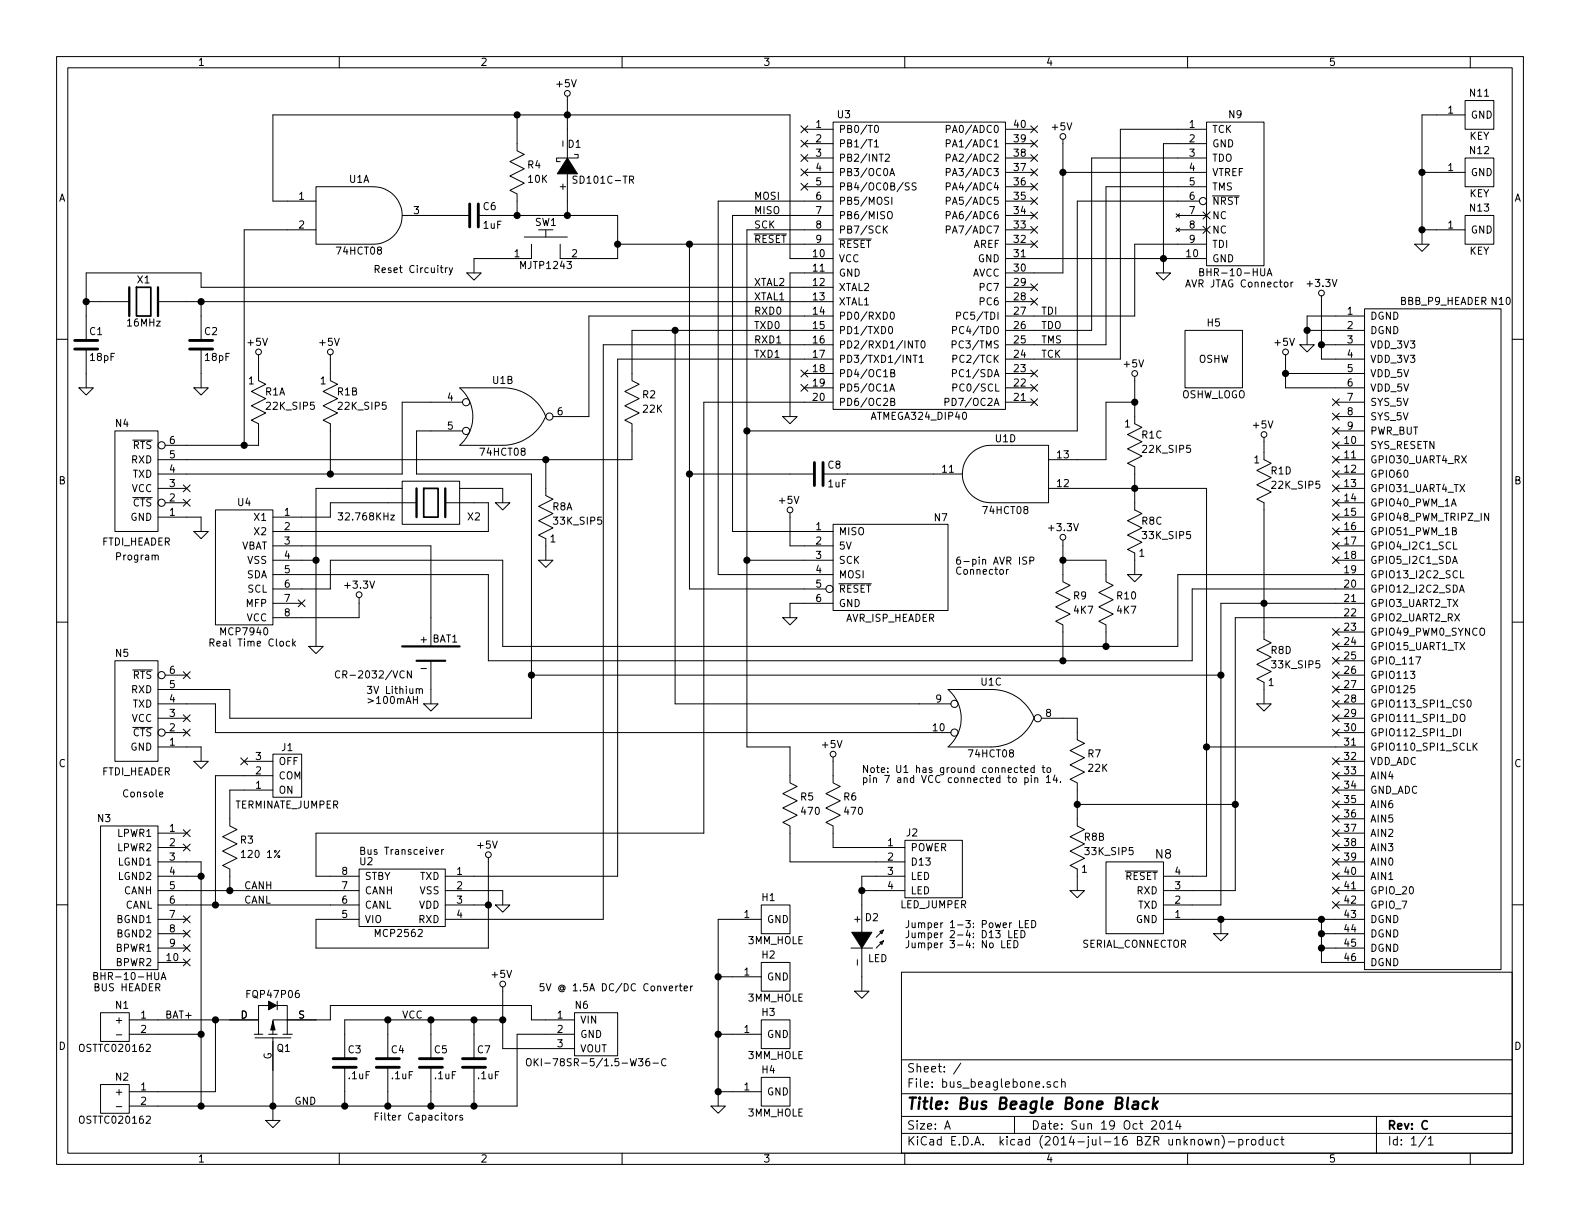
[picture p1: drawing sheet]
EESchema Schematic File Version 2
LIBS:bus_beaglebone
LIBS:power
LIBS:device
LIBS:transistors
LIBS:conn
LIBS:linear
LIBS:regul
LIBS:74xx
LIBS:cmos4000
LIBS:adc-dac
LIBS:memory
LIBS:xilinx
LIBS:special
LIBS:microcontrollers
LIBS:dsp
LIBS:microchip
LIBS:analog_switches
LIBS:motorola
LIBS:texas
LIBS:intel
LIBS:audio
LIBS:interface
LIBS:digital-audio
LIBS:philips
LIBS:display
LIBS:cypress
LIBS:siliconi
LIBS:opto
LIBS:atmel
LIBS:contrib
LIBS:valves
LIBS:bus_beaglebone-cache
EELAYER 25 0
EELAYER END
$Descr A 11000 8500
encoding utf-8
Sheet 1 1
Title "Bus Beagle Bone Black"
Date "Sun 19 Oct 2014"
Rev "C"
Comp ""
Comment1 ""
Comment2 ""
Comment3 ""
Comment4 ""
$EndDescr
$Comp
L ATMEGA324_DIP40 U3
U 1 1
P 6400 1850
F 0 "U3" H 5875 2900 50  0000 C CNN
F 1 "ATMEGA324_DIP40" H 6400 800 50  0000 C CNN
F 2 "bus_beaglebone:DIP-40__600" H 6400 1850 60  0001 C CNN
F 3 "" H 6400 1850 60  0000 C CNN
	1    6400 1850
	1    0    0    -1  
$EndComp
$Comp
L AVR_JTAG_CONNECTOR N9
U 1 1
P 8600 1350
F 0 "N9" H 8600 1900 50  0000 C CNN
F 1 "BHR-10-HUA" H 8600 800 50  0000 C CNN
F 2 "bus_beaglebone:Pin_Header_Straight_2x05_Shrouded" H 8600 1350 50  0001 C CNN
F 3 "" H 8600 1350 50  0000 C CNN
	1    8600 1350
	1    0    0    -1  
$EndComp
$Comp
L OSHW_LOGO H5
U 1 1
P 8450 2500
F 0 "H5" H 8450 2750 50  0000 C CNN
F 1 "OSHW_LOGO" H 8450 2250 50  0000 C CNN
F 2 "bus_beaglebone:OSHW_LOGO_250mil" H 8450 2500 50  0001 C CNN
F 3 "" H 8450 2500 50  0000 C CNN
	1    8450 2500
	1    0    0    -1  
$EndComp
$Comp
L 3MM_HOLE H1
U 1 1
P 5400 6400
F 0 "H1" H 5350 6550 50  0000 C CNN
F 1 "3MM_HOLE" H 5400 6250 50  0000 C CNN
F 2 "bus_beaglebone:MountingHole_3mm" H 5400 6400 60  0001 C CNN
F 3 "" H 5400 6400 60  0000 C CNN
	1    5400 6400
	1    0    0    -1  
$EndComp
$Comp
L 3MM_HOLE H2
U 1 1
P 5400 6800
F 0 "H2" H 5350 6950 50  0000 C CNN
F 1 "3MM_HOLE" H 5400 6650 50  0000 C CNN
F 2 "bus_beaglebone:MountingHole_3mm" H 5400 6800 60  0001 C CNN
F 3 "" H 5400 6800 60  0000 C CNN
	1    5400 6800
	1    0    0    -1  
$EndComp
$Comp
L 3MM_HOLE H3
U 1 1
P 5400 7200
F 0 "H3" H 5350 7350 50  0000 C CNN
F 1 "3MM_HOLE" H 5400 7050 50  0000 C CNN
F 2 "bus_beaglebone:MountingHole_3mm" H 5400 7200 60  0001 C CNN
F 3 "" H 5400 7200 60  0000 C CNN
	1    5400 7200
	1    0    0    -1  
$EndComp
$Comp
L 3MM_HOLE H4
U 1 1
P 5400 7600
F 0 "H4" H 5350 7750 50  0000 C CNN
F 1 "3MM_HOLE" H 5400 7450 50  0000 C CNN
F 2 "bus_beaglebone:MountingHole_3mm" H 5400 7600 60  0001 C CNN
F 3 "" H 5400 7600 60  0000 C CNN
	1    5400 7600
	1    0    0    -1  
$EndComp
$Comp
L GND #PWR01
U 1 1
P 5000 7700
F 0 "#PWR01" H 5000 7700 30  0001 C CNN
F 1 "GND" H 5000 7630 30  0001 C CNN
F 2 "" H 5000 7700 60  0000 C CNN
F 3 "" H 5000 7700 60  0000 C CNN
	1    5000 7700
	1    0    0    -1  
$EndComp
$Comp
L GND #PWR02
U 1 1
P 8100 1900
F 0 "#PWR02" H 8100 1900 30  0001 C CNN
F 1 "GND" H 8100 1830 30  0001 C CNN
F 2 "" H 8100 1900 60  0000 C CNN
F 3 "" H 8100 1900 60  0000 C CNN
	1    8100 1900
	1    0    0    -1  
$EndComp
NoConn ~ 7200 2000
NoConn ~ 7200 2100
NoConn ~ 7200 2800
$Comp
L CRYSTAL X1
U 1 1
P 1000 2100
F 0 "X1" H 1000 2250 50  0000 C CNN
F 1 "16MHz" H 1000 1950 50  0000 C CNN
F 2 "bus_beaglebone:Crystal_HC49-U_Vertical" H 1000 2100 60  0001 C CNN
F 3 "" H 1000 2100 60  0000 C CNN
	1    1000 2100
	1    0    0    -1  
$EndComp
$Comp
L C_VERT C1
U 1 1
P 600 2400
F 0 "C1" H 620 2490 50  0000 L CNN
F 1 "18pF" H 620 2310 50  0000 L CNN
F 2 "bus_beaglebone:Capacitor3MMDiscRM2.5" H 638 2250 30  0001 C CNN
F 3 "" H 600 2400 60  0000 C CNN
	1    600  2400
	1    0    0    -1  
$EndComp
$Comp
L C_VERT C2
U 1 1
P 1400 2400
F 0 "C2" H 1420 2490 50  0000 L CNN
F 1 "18pF" H 1420 2310 50  0000 L CNN
F 2 "bus_beaglebone:Capacitor3MMDiscRM2.5" H 1438 2250 30  0001 C CNN
F 3 "" H 1400 2400 60  0000 C CNN
	1    1400 2400
	1    0    0    -1  
$EndComp
$Comp
L GND #PWR03
U 1 1
P 600 2700
F 0 "#PWR03" H 600 2700 30  0001 C CNN
F 1 "GND" H 600 2630 30  0001 C CNN
F 2 "" H 600 2700 60  0000 C CNN
F 3 "" H 600 2700 60  0000 C CNN
	1    600  2700
	1    0    0    -1  
$EndComp
$Comp
L GND #PWR04
U 1 1
P 1400 2700
F 0 "#PWR04" H 1400 2700 30  0001 C CNN
F 1 "GND" H 1400 2630 30  0001 C CNN
F 2 "" H 1400 2700 60  0000 C CNN
F 3 "" H 1400 2700 60  0000 C CNN
	1    1400 2700
	1    0    0    -1  
$EndComp
$Comp
L POWER_TERMINAL N2
U 1 1
P 800 7650
F 0 "N2" H 750 7800 50  0000 C CNN
F 1 "OSTTC020162" H 800 7500 50  0000 C CNN
F 2 "bus_beaglebone:5MM_TERMINAL_BLOCK_2_POS" H 800 7650 60  0001 C CNN
F 3 "" H 800 7650 60  0000 C CNN
	1    800  7650
	-1   0    0    -1  
$EndComp
$Comp
L GND #PWR05
U 1 1
P 1900 7800
F 0 "#PWR05" H 1900 7800 30  0001 C CNN
F 1 "GND" H 1900 7730 30  0001 C CNN
F 2 "" H 1900 7800 60  0000 C CNN
F 3 "" H 1900 7800 60  0000 C CNN
	1    1900 7800
	1    0    0    -1  
$EndComp
$Comp
L C_HORIZ C6
U 1 1
P 3300 1500
F 0 "C6" H 3360 1560 50  0000 L CNN
F 1 "1uF" H 3360 1430 50  0000 L CNN
F 2 "bus_beaglebone:Capacitor3MMDiscRM2.5" H 3338 1350 30  0001 C CNN
F 3 "" H 3300 1500 60  0000 C CNN
	1    3300 1500
	1    0    0    -1  
$EndComp
$Comp
L R_VERT R4
U 1 1
P 3600 1200
F 0 "R4" H 3670 1250 50  0000 L CNN
F 1 "10K" H 3670 1150 50  0000 L CNN
F 2 "bus_beaglebone:Resistor_Horizontal__400" H 3600 1250 60  0001 C CNN
F 3 "" H 3600 1250 60  0000 C CNN
	1    3600 1200
	1    0    0    -1  
$EndComp
$Comp
L SCHOTTKY_DIODE_VERT D1
U 1 1
P 3950 1150
F 0 "D1" H 3900 1000 50  0000 C CNN
F 1 "SD101C-TR" H 3700 1250 50  0000 C CNN
F 2 "bus_beaglebone:Diode_DO-41_SOD81_Horizontal_RM10" H 3950 1150 60  0001 C CNN
F 3 "" H 3950 1150 60  0000 C CNN
	1    3950 1150
	-1   0    0    1   
$EndComp
$Comp
L 2_LEAD_PUSH_BUTTON SW1
U 1 1
P 3800 1800
F 0 "SW1" H 3800 2050 50  0000 C CNN
F 1 "MJTP1243" H 3800 1750 50  0000 C CNN
F 2 "bus_beaglebone:Button_6.5MM" H 3800 1800 60  0001 C CNN
F 3 "" H 3800 1800 60  0000 C CNN
	1    3800 1800
	1    0    0    -1  
$EndComp
$Comp
L MCP2562 U2
U 1 1
P 2800 6300
F 0 "U2" H 2550 6600 50  0000 C CNN
F 1 "MCP2562" H 2775 6100 50  0000 C CNN
F 2 "bus_beaglebone:DIP-8__300" H 2850 6300 60  0001 C CNN
F 3 "" H 2850 6300 60  0000 C CNN
	1    2800 6300
	1    0    0    -1  
$EndComp
$Comp
L BUS_SLAVE_HEADER N3
U 1 1
P 900 6250
F 0 "N3" H 725 6800 50  0000 C CNN
F 1 "BHR-10-HUA" H 900 5700 50  0000 C CNN
F 2 "bus_beaglebone:Pin_Header_Straight_2x05_Shrouded" H 900 6250 60  0001 C CNN
F 3 "" H 900 6250 60  0000 C CNN
	1    900  6250
	1    0    0    -1  
$EndComp
$Comp
L TERMINATE_JUMPER J1
U 1 1
P 2000 5400
F 0 "J1" H 2000 5200 50  0000 C CNN
F 1 "TERMINATE_JUMPER" H 2000 5600 50  0000 C CNN
F 2 "bus_beaglebone:Pin_Header_Straight_1x03" H 2000 5400 60  0001 C CNN
F 3 "" H 2000 5400 60  0000 C CNN
	1    2000 5400
	-1   0    0    1   
$EndComp
$Comp
L R_VERT R3
U 1 1
P 1600 5900
F 0 "R3" H 1670 5950 50  0000 L CNN
F 1 "120 1%" H 1670 5850 50  0000 L CNN
F 2 "bus_beaglebone:Resistor_Horizontal__400" H 1600 5950 60  0001 C CNN
F 3 "" H 1600 5950 60  0000 C CNN
	1    1600 5900
	1    0    0    -1  
$EndComp
$Comp
L GND #PWR06
U 1 1
P 3500 6300
F 0 "#PWR06" H 3500 6300 30  0001 C CNN
F 1 "GND" H 3500 6230 30  0001 C CNN
F 2 "" H 3500 6300 60  0000 C CNN
F 3 "" H 3500 6300 60  0000 C CNN
	1    3500 6300
	1    0    0    -1  
$EndComp
NoConn ~ 1700 5300
NoConn ~ 1300 5800
NoConn ~ 1300 5900
NoConn ~ 1300 6400
NoConn ~ 1300 6500
NoConn ~ 1300 6600
NoConn ~ 1300 6700
$Comp
L FTDI_HEADER N5
U 1 1
P 950 5150
F 0 "N5" H 850 5750 50  0000 C CNN
F 1 "FTDI_HEADER" H 950 4925 50  0000 C CNN
F 2 "bus_beaglebone:Pin_Header_Straight_1x06" H 950 5150 60  0001 C CNN
F 3 "" H 950 5150 60  0000 C CNN
	1    950  5150
	1    0    0    -1  
$EndComp
$Comp
L GND #PWR07
U 1 1
P 1400 5300
F 0 "#PWR07" H 1400 5300 30  0001 C CNN
F 1 "GND" H 1400 5230 30  0001 C CNN
F 2 "" H 1400 5300 60  0000 C CNN
F 3 "" H 1400 5300 60  0000 C CNN
	1    1400 5300
	1    0    0    -1  
$EndComp
NoConn ~ 1300 5100
NoConn ~ 1300 5000
$Comp
L FTDI_HEADER N4
U 1 1
P 950 3550
F 0 "N4" H 850 4150 50  0000 C CNN
F 1 "FTDI_HEADER" H 950 3325 50  0000 C CNN
F 2 "bus_beaglebone:Pin_Header_Straight_1x06" H 950 3550 60  0001 C CNN
F 3 "" H 950 3550 60  0000 C CNN
	1    950  3550
	1    0    0    -1  
$EndComp
$Comp
L GND #PWR08
U 1 1
P 1400 3700
F 0 "#PWR08" H 1400 3700 30  0001 C CNN
F 1 "GND" H 1400 3630 30  0001 C CNN
F 2 "" H 1400 3700 60  0000 C CNN
F 3 "" H 1400 3700 60  0000 C CNN
	1    1400 3700
	1    0    0    -1  
$EndComp
Text Notes 850  5550 0    50   ~ 0
Console
Text Notes 800  3900 0    50   ~ 0
Program
$Comp
L P_CHANNEL_MOSET_HORIZ Q1
U 1 1
P 1900 7100
F 0 "Q1" H 1975 6900 50  0000 C CNN
F 1 "FQP47P06" H 1900 7275 50  0000 C CNN
F 2 "bus_beaglebone:TO-220_FET-GDS_Horizontal_LargePads" H 1900 7100 60  0001 C CNN
F 3 "" H 1900 7100 60  0000 C CNN
	1    1900 7100
	1    0    0    -1  
$EndComp
$Comp
L 74X08 U1
U 2 2
P 3500 2900
F 0 "U1" H 3500 3150 50  0000 C CNN
F 1 "74HCT08" H 3500 2650 50  0000 C CNN
F 2 "bus_beaglebone:DIP-14__300" H 3500 2900 60  0001 C CNN
F 3 "" H 3500 2900 60  0000 C CNN
	2    3500 2900
	1    0    0    -1  
$EndComp
$Comp
L 74X08 U1
U 3 2
P 6900 5000
F 0 "U1" H 6900 5250 50  0000 C CNN
F 1 "74HCT08" H 6900 4750 50  0000 C CNN
F 2 "bus_beaglebone:DIP-14__300" H 6900 5000 60  0001 C CNN
F 3 "" H 6900 5000 60  0000 C CNN
	3    6900 5000
	1    0    0    -1  
$EndComp
$Comp
L GND #PWR09
U 1 1
P 8500 6500
F 0 "#PWR09" H 8500 6500 30  0001 C CNN
F 1 "GND" H 8500 6430 30  0001 C CNN
F 2 "" H 8500 6500 60  0000 C CNN
F 3 "" H 8500 6500 60  0000 C CNN
	1    8500 6500
	1    0    0    -1  
$EndComp
$Comp
L GND #PWR010
U 1 1
P 7500 6200
F 0 "#PWR010" H 7500 6200 30  0001 C CNN
F 1 "GND" H 7500 6130 30  0001 C CNN
F 2 "" H 7500 6200 60  0000 C CNN
F 3 "" H 7500 6200 60  0000 C CNN
	1    7500 6200
	1    0    0    -1  
$EndComp
$Comp
L REGULATOR_CONNECTOR N6
U 1 1
P 4150 7200
F 0 "N6" H 4050 7400 50  0000 C CNN
F 1 "OKI-78SR-5/1.5-W36-C" H 4150 7000 50  0000 C CNN
F 2 "bus_beaglebone:OKI_DC_TO_DC_CONNECTOR" H 4150 7200 60  0001 C CNN
F 3 "" H 4150 7200 60  0000 C CNN
	1    4150 7200
	1    0    0    -1  
$EndComp
NoConn ~ -2850 4150
$Comp
L GND #PWR011
U 1 1
P 3300 1900
F 0 "#PWR011" H 3300 1900 30  0001 C CNN
F 1 "GND" H 3300 1830 30  0001 C CNN
F 2 "" H 3300 1900 60  0000 C CNN
F 3 "" H 3300 1900 60  0000 C CNN
	1    3300 1900
	1    0    0    -1  
$EndComp
$Comp
L GND #PWR012
U 1 1
P 5500 2900
F 0 "#PWR012" H 5500 2900 30  0001 C CNN
F 1 "GND" H 5500 2830 30  0001 C CNN
F 2 "" H 5500 2900 60  0000 C CNN
F 3 "" H 5500 2900 60  0000 C CNN
	1    5500 2900
	1    0    0    -1  
$EndComp
$Comp
L ARD_SPI_HEADER N7
U 1 1
P 6200 3950
F 0 "N7" H 6550 3600 50  0000 C CNN
F 1 "AVR_ISP_HEADER" H 6200 4300 50  0000 C CNN
F 2 "bus_beaglebone:Pin_Header_Straight_2x03" H 6200 3950 60  0001 C CNN
F 3 "" H 6200 3950 60  0000 C CNN
	1    6200 3950
	1    0    0    1   
$EndComp
$Comp
L GND #PWR013
U 1 1
P 5500 4300
F 0 "#PWR013" H 5500 4300 30  0001 C CNN
F 1 "GND" H 5500 4230 30  0001 C CNN
F 2 "" H 5500 4300 60  0000 C CNN
F 3 "" H 5500 4300 60  0000 C CNN
	1    5500 4300
	1    0    0    -1  
$EndComp
NoConn ~ 7200 1600
NoConn ~ 7200 1500
NoConn ~ 7200 1400
NoConn ~ 7200 1300
NoConn ~ 7200 1200
NoConn ~ 7200 1000
NoConn ~ 7200 900 
NoConn ~ 7200 1100
NoConn ~ 5600 900 
NoConn ~ 5600 1000
NoConn ~ 5600 1100
NoConn ~ 5600 1200
NoConn ~ 5600 1300
NoConn ~ 5600 2700
NoConn ~ 5600 2600
NoConn ~ 7200 2600
NoConn ~ 7200 2700
NoConn ~ 1300 3400
NoConn ~ 1300 3500
NoConn ~ 1300 4700
NoConn ~ 7200 1700
$Comp
L POWER_TERMINAL_MASTER N1
U 1 1
P 800 7150
F 0 "N1" H 750 7300 50  0000 C CNN
F 1 "OSTTC020162" H 800 7000 50  0000 C CNN
F 2 "bus_beaglebone:5MM_TERMINAL_BLOCK_2_POS" H 800 7150 60  0001 C CNN
F 3 "" H 800 7150 60  0000 C CNN
	1    800  7150
	-1   0    0    -1  
$EndComp
$Comp
L +5V #PWR014
U 1 1
P 3500 6900
F 0 "#PWR014" H 3500 6990 20  0001 C CNN
F 1 "+5V" H 3490 7015 50  0000 C CNN
F 2 "" H 3500 6900 60  0000 C CNN
F 3 "" H 3500 6900 60  0000 C CNN
	1    3500 6900
	1    0    0    -1  
$EndComp
$Comp
L +5V #PWR015
U 1 1
P 3400 6000
F 0 "#PWR015" H 3400 6090 20  0001 C CNN
F 1 "+5V" H 3390 6115 50  0000 C CNN
F 2 "" H 3400 6000 60  0000 C CNN
F 3 "" H 3400 6000 60  0000 C CNN
	1    3400 6000
	1    0    0    -1  
$EndComp
$Comp
L +5V #PWR016
U 1 1
P 8950 2500
F 0 "#PWR016" H 8950 2590 20  0001 C CNN
F 1 "+5V" H 8940 2615 50  0000 C CNN
F 2 "" H 8950 2500 60  0000 C CNN
F 3 "" H 8950 2500 60  0000 C CNN
	1    8950 2500
	1    0    0    -1  
$EndComp
$Comp
L +5V #PWR017
U 1 1
P 7400 1000
F 0 "#PWR017" H 7400 1090 20  0001 C CNN
F 1 "+5V" H 7390 1115 50  0000 C CNN
F 2 "" H 7400 1000 60  0000 C CNN
F 3 "" H 7400 1000 60  0000 C CNN
	1    7400 1000
	1    0    0    -1  
$EndComp
$Comp
L +5V #PWR018
U 1 1
P 3950 700
F 0 "#PWR018" H 3950 790 20  0001 C CNN
F 1 "+5V" H 3940 815 50  0000 C CNN
F 2 "" H 3950 700 60  0000 C CNN
F 3 "" H 3950 700 60  0000 C CNN
	1    3950 700 
	1    0    0    -1  
$EndComp
$Comp
L +5V #PWR019
U 1 1
P 5500 3600
F 0 "#PWR019" H 5500 3690 20  0001 C CNN
F 1 "+5V" H 5490 3715 50  0000 C CNN
F 2 "" H 5500 3600 60  0000 C CNN
F 3 "" H 5500 3600 60  0000 C CNN
	1    5500 3600
	1    0    0    -1  
$EndComp
Text Label 2800 7100 0    50   ~ 0
VCC
Text Notes 6000 5450 0    50   ~ 0
Note: U1 has ground connected to\npin 7 and VCC connected to pin 14.
Text Label 5250 1400 0    50   ~ 0
MOSI
Text Label 5250 1500 0    50   ~ 0
MISO
Text Label 5250 1600 0    50   ~ 0
SCK
Text Label 5250 1700 0    50   ~ 0
~RESET
Text Label 7250 2200 0    50   ~ 0
TDI
Text Label 7250 2300 0    50   ~ 0
TDO
Text Label 7250 2400 0    50   ~ 0
TMS
Text Label 7250 2500 0    50   ~ 0
TCK
Text Label 5250 2200 0    50   ~ 0
RXD0
Text Label 5250 2300 0    50   ~ 0
TXD0
Text Label 5250 2400 0    50   ~ 0
RXD1
Text Label 5250 2500 0    50   ~ 0
TXD1
Text Label 5250 2000 0    50   ~ 0
XTAL2
Text Label 5250 2100 0    50   ~ 0
XTAL1
$Comp
L +5V #PWR020
U 1 1
P 2300 2500
F 0 "#PWR020" H 2300 2590 20  0001 C CNN
F 1 "+5V" H 2290 2615 50  0000 C CNN
F 2 "" H 2300 2500 60  0000 C CNN
F 3 "" H 2300 2500 60  0000 C CNN
	1    2300 2500
	1    0    0    -1  
$EndComp
$Comp
L +5V #PWR021
U 1 1
P 1800 2500
F 0 "#PWR021" H 1800 2590 20  0001 C CNN
F 1 "+5V" H 1790 2615 50  0000 C CNN
F 2 "" H 1800 2500 60  0000 C CNN
F 3 "" H 1800 2500 60  0000 C CNN
	1    1800 2500
	1    0    0    -1  
$EndComp
Text Notes 650  6900 0    50   ~ 0
BUS HEADER
$Comp
L GND #PWR022
U 1 1
P 3800 3900
F 0 "#PWR022" H 3800 3900 30  0001 C CNN
F 1 "GND" H 3800 3830 30  0001 C CNN
F 2 "" H 3800 3900 60  0000 C CNN
F 3 "" H 3800 3900 60  0000 C CNN
	1    3800 3900
	1    0    0    -1  
$EndComp
$Comp
L LED D2
U 1 1
P 6000 6550
F 0 "D2" H 6070 6710 50  0000 C CNN
F 1 "LED" H 6110 6425 50  0000 C CNN
F 2 "bus_beaglebone:T1_LED" H 6000 6550 60  0001 C CNN
F 3 "" H 6000 6550 60  0000 C CNN
	1    6000 6550
	1    0    0    -1  
$EndComp
$Comp
L LED_JUMPER J2
U 1 1
P 6500 6050
F 0 "J2" H 6350 6300 50  0000 C CNN
F 1 "LED_JUMPER" H 6500 5800 50  0000 C CNN
F 2 "bus_beaglebone:Pin_Header_Straight_2x02" H 6500 6050 50  0001 C CNN
F 3 "" H 6500 6050 50  0000 C CNN
	1    6500 6050
	1    0    0    -1  
$EndComp
$Comp
L R_VERT R6
U 1 1
P 5800 5600
F 0 "R6" H 5870 5650 50  0000 L CNN
F 1 "470" H 5870 5550 50  0000 L CNN
F 2 "bus_beaglebone:Resistor_Horizontal__400" H 5800 5650 60  0001 C CNN
F 3 "" H 5800 5650 60  0000 C CNN
	1    5800 5600
	1    0    0    -1  
$EndComp
$Comp
L +5V #PWR023
U 1 1
P 5800 5300
F 0 "#PWR023" H 5800 5390 20  0001 C CNN
F 1 "+5V" H 5790 5415 50  0000 C CNN
F 2 "" H 5800 5300 60  0000 C CNN
F 3 "" H 5800 5300 60  0000 C CNN
	1    5800 5300
	1    0    0    -1  
$EndComp
$Comp
L GND #PWR024
U 1 1
P 6000 6900
F 0 "#PWR024" H 6000 6900 30  0001 C CNN
F 1 "GND" H 6000 6830 30  0001 C CNN
F 2 "" H 6000 6900 60  0000 C CNN
F 3 "" H 6000 6900 60  0000 C CNN
	1    6000 6900
	1    0    0    -1  
$EndComp
$Comp
L R_VERT R5
U 1 1
P 5500 5600
F 0 "R5" H 5570 5650 50  0000 L CNN
F 1 "470" H 5570 5550 50  0000 L CNN
F 2 "bus_beaglebone:Resistor_Horizontal__400" H 5500 5650 60  0001 C CNN
F 3 "" H 5500 5650 60  0000 C CNN
	1    5500 5600
	1    0    0    -1  
$EndComp
Text Notes 6650 4000 0    50   ~ 0
6-pin AVR ISP\nConnector
Text Notes 6300 6600 0    50   ~ 0
Jumper 1-3: Power LED\nJumper 2-4: D13 LED\nJumper 3-4: No LED
Text Notes 3750 6900 0    50   ~ 0
5V @ 1.5A DC/DC Converter
$Comp
L C_VERT C4
U 1 1
P 2700 7400
F 0 "C4" H 2720 7490 50  0000 L CNN
F 1 ".1uF" H 2720 7310 50  0000 L CNN
F 2 "bus_beaglebone:Capacitor3MMDiscRM2.5" H 2738 7250 30  0001 C CNN
F 3 "" H 2700 7400 60  0000 C CNN
	1    2700 7400
	1    0    0    -1  
$EndComp
$Comp
L C_VERT C3
U 1 1
P 2400 7400
F 0 "C3" H 2420 7490 50  0000 L CNN
F 1 ".1uF" H 2420 7310 50  0000 L CNN
F 2 "bus_beaglebone:Capacitor3MMDiscRM2.5" H 2438 7250 30  0001 C CNN
F 3 "" H 2400 7400 60  0000 C CNN
	1    2400 7400
	1    0    0    -1  
$EndComp
Text Notes 2600 7800 0    50   ~ 0
Filter Capacitors
Text Notes 2500 5950 0    50   ~ 0
Bus Transceiver
Text Notes 2600 1900 0    50   ~ 0
Reset Circuitry
Text Notes 8250 2000 0    50   ~ 0
AVR JTAG Connector
$Comp
L 74X08 U1
U 1 1
P 2500 1500
F 0 "U1" H 2500 1750 50  0000 C CNN
F 1 "74HCT08" H 2500 1250 50  0000 C CNN
F 2 "bus_beaglebone:DIP-14__300" H 2500 1500 60  0001 C CNN
F 3 "" H 2500 1500 60  0000 C CNN
	1    2500 1500
	1    0    0    -1  
$EndComp
$Comp
L 74X08 U1
U 4 1
P 7000 3300
F 0 "U1" H 7000 3050 50  0000 C CNN
F 1 "74HCT08" H 7000 3550 50  0000 C CNN
F 2 "bus_beaglebone:DIP-14__300" H 7000 3300 60  0001 C CNN
F 3 "" H 7000 3300 60  0000 C CNN
	4    7000 3300
	-1   0    0    1   
$EndComp
$Comp
L +5V #PWR025
U 1 1
P 7900 2650
F 0 "#PWR025" H 7900 2740 20  0001 C CNN
F 1 "+5V" H 7890 2765 50  0000 C CNN
F 2 "" H 7900 2650 60  0000 C CNN
F 3 "" H 7900 2650 60  0000 C CNN
	1    7900 2650
	1    0    0    -1  
$EndComp
$Comp
L C_HORIZ C8
U 1 1
P 5700 3300
F 0 "C8" H 5760 3360 50  0000 L CNN
F 1 "1uF" H 5760 3230 50  0000 L CNN
F 2 "bus_beaglebone:Capacitor3MMDiscRM2.5" H 5738 3150 30  0001 C CNN
F 3 "" H 5700 3300 60  0000 C CNN
	1    5700 3300
	1    0    0    -1  
$EndComp
$Comp
L C_VERT C5
U 1 1
P 3000 7400
F 0 "C5" H 3020 7490 50  0000 L CNN
F 1 ".1uF" H 3020 7310 50  0000 L CNN
F 2 "bus_beaglebone:Capacitor3MMDiscRM2.5" H 3038 7250 30  0001 C CNN
F 3 "" H 3000 7400 60  0000 C CNN
	1    3000 7400
	1    0    0    -1  
$EndComp
$Comp
L SERIAL_CONNECTOR N8
U 1 1
P 7900 6250
F 0 "N8" H 7700 6550 60  0000 C CNN
F 1 "SERIAL_CONNECTOR" H 7900 5925 50  0000 C CNN
F 2 "bus_beaglebone:Pin_Header_Straight_1x04" H 7900 6250 60  0001 C CNN
F 3 "" H 7900 6250 60  0000 C CNN
	1    7900 6250
	-1   0    0    -1  
$EndComp
Wire Wire Line
	5100 6400 5000 6400
Wire Wire Line
	5000 6400 5000 7700
Wire Wire Line
	5100 7600 5000 7600
Connection ~ 5000 7600
Wire Wire Line
	5100 7200 5000 7200
Connection ~ 5000 7200
Wire Wire Line
	5100 6800 5000 6800
Connection ~ 5000 6800
Wire Wire Line
	8200 1000 8100 1000
Wire Wire Line
	8100 1000 8100 1900
Wire Wire Line
	7200 1800 8200 1800
Connection ~ 8100 1800
Wire Wire Line
	7200 2500 7800 2500
Wire Wire Line
	7800 2500 7800 900 
Wire Wire Line
	7800 900  8200 900 
Wire Wire Line
	7400 1000 7400 1900
Wire Wire Line
	7400 1900 7200 1900
Wire Wire Line
	8200 1100 7600 1100
Wire Wire Line
	7600 1100 7600 2300
Wire Wire Line
	7600 2300 7200 2300
Wire Wire Line
	7200 2200 7900 2200
Wire Wire Line
	7900 2200 7900 1700
Wire Wire Line
	7900 1700 8200 1700
Wire Wire Line
	1300 2100 5600 2100
Wire Wire Line
	600  1900 1400 1900
Wire Wire Line
	1400 1900 1400 2000
Wire Wire Line
	1400 2000 5600 2000
Wire Wire Line
	600  2100 700  2100
Connection ~ 600  2100
Wire Wire Line
	600  2700 600  2600
Wire Wire Line
	1400 2700 1400 2600
Wire Wire Line
	1400 2200 1400 2100
Connection ~ 1400 2100
Wire Wire Line
	1400 7200 1100 7200
Wire Wire Line
	1100 7600 1500 7600
Wire Wire Line
	1500 7600 1500 7100
Wire Wire Line
	1100 7100 1600 7100
Connection ~ 1400 7700
Connection ~ 1500 7100
Wire Wire Line
	3950 700  3950 900 
Wire Wire Line
	3600 1000 3600 800 
Wire Wire Line
	3950 1500 3950 1400
Wire Wire Line
	3600 1400 3600 1500
Connection ~ 3600 1500
Connection ~ 3950 1500
Wire Wire Line
	1300 6100 1400 6100
Connection ~ 1400 7200
Wire Wire Line
	1300 6000 1400 6000
Connection ~ 1400 6100
Wire Wire Line
	1300 6300 2300 6300
Wire Wire Line
	1700 5400 1500 5400
Wire Wire Line
	1500 5400 1500 6300
Connection ~ 1500 6300
Wire Wire Line
	3300 6200 3500 6200
Wire Wire Line
	3500 6200 3500 6300
Wire Wire Line
	2200 6100 2300 6100
Wire Wire Line
	4200 6400 3300 6400
Wire Wire Line
	4300 6100 3300 6100
Wire Wire Line
	1300 5200 1400 5200
Wire Wire Line
	1400 5200 1400 5300
Wire Wire Line
	1300 3600 1400 3600
Wire Wire Line
	1400 3600 1400 3700
Wire Wire Line
	4400 2300 5600 2300
Wire Wire Line
	1900 7450 1900 7800
Wire Wire Line
	4100 2200 5600 2200
Wire Wire Line
	1300 3300 2800 3300
Wire Wire Line
	2800 2800 3000 2800
Wire Wire Line
	1300 3100 1800 3100
Wire Wire Line
	8600 4300 9300 4300
Wire Wire Line
	7500 5500 7500 5700
Wire Wire Line
	7400 5000 7500 5000
Wire Wire Line
	7500 6100 7500 6200
Wire Wire Line
	1300 4900 1500 4900
Wire Wire Line
	2900 3000 3000 3000
Wire Wire Line
	1100 7700 3600 7700
Wire Wire Line
	3600 7700 3600 7200
Connection ~ 1900 7700
Wire Wire Line
	3600 7200 3800 7200
Wire Wire Line
	3500 7300 3800 7300
Wire Wire Line
	3500 6900 3500 7300
Wire Wire Line
	8950 2700 9300 2700
Wire Wire Line
	8950 2500 8950 2700
Wire Wire Line
	2300 6400 2200 6400
Wire Wire Line
	2200 6400 2200 6600
Wire Wire Line
	2200 6600 3400 6600
Wire Wire Line
	3400 6600 3400 6000
Wire Wire Line
	3300 6300 3400 6300
Connection ~ 3400 6300
Wire Wire Line
	1400 6000 1400 7700
Wire Wire Line
	1300 6200 2300 6200
Wire Wire Line
	1600 6100 1600 6200
Connection ~ 1600 6200
Wire Wire Line
	1700 5500 1600 5500
Wire Wire Line
	1600 5500 1600 5700
Wire Wire Line
	8500 4200 9300 4200
Wire Wire Line
	3500 1500 4300 1500
Wire Wire Line
	8600 4300 8600 6200
Wire Wire Line
	8600 5600 7500 5600
Connection ~ 7500 5600
Wire Wire Line
	2800 3300 2800 2800
Wire Wire Line
	1700 3100 1700 1600
Wire Wire Line
	600  1900 600  2200
Wire Wire Line
	4300 1800 4100 1800
Wire Wire Line
	3500 1800 3300 1800
Wire Wire Line
	3300 1800 3300 1900
Wire Wire Line
	4300 1700 5600 1700
Connection ~ 3950 800 
Wire Wire Line
	5600 1800 5500 1800
Wire Wire Line
	5600 1900 5500 1900
Wire Wire Line
	5500 1900 5500 2900
Connection ~ 4300 1700
Wire Wire Line
	4300 1500 4300 1800
Wire Wire Line
	5100 3700 5100 1500
Wire Wire Line
	5100 1500 5600 1500
Wire Wire Line
	5000 1400 5600 1400
Wire Wire Line
	4800 1700 4800 4100
Connection ~ 4800 1700
Wire Wire Line
	5200 1600 5600 1600
Wire Wire Line
	9300 5200 8400 5200
Wire Wire Line
	8400 3400 8400 6100
Wire Wire Line
	7500 1400 8200 1400
Wire Wire Line
	3000 1500 3100 1500
Wire Wire Line
	5200 3000 7500 3000
Wire Wire Line
	7500 3400 8400 3400
Wire Wire Line
	5200 1600 5200 5200
Wire Wire Line
	5000 4000 5000 1400
Connection ~ 7900 3400
Wire Wire Line
	7500 3000 7500 1400
Wire Wire Line
	5600 3800 5500 3800
Wire Wire Line
	5500 3800 5500 3600
Wire Wire Line
	5600 4200 5500 4200
Wire Wire Line
	5500 4200 5500 4300
Wire Wire Line
	5900 3300 6500 3300
Wire Wire Line
	5600 3900 5200 3900
Wire Wire Line
	5600 4000 5000 4000
Wire Wire Line
	5600 3700 5100 3700
Wire Wire Line
	3700 3300 3700 5000
Wire Wire Line
	7500 5000 7500 5100
Wire Wire Line
	6400 5100 1500 5100
Wire Wire Line
	1500 5100 1500 4900
Wire Wire Line
	5600 2500 4300 2500
Wire Wire Line
	4300 2500 4300 6100
Wire Wire Line
	5600 2400 4200 2400
Wire Wire Line
	4200 2400 4200 6400
Connection ~ 2300 3300
Wire Wire Line
	2300 2600 2300 2500
Wire Wire Line
	4100 2200 4100 2900
Wire Wire Line
	4100 2900 4000 2900
Wire Wire Line
	1800 2600 1800 2500
Connection ~ 1700 3100
Wire Wire Line
	4400 2600 4400 2300
Wire Wire Line
	3800 3900 3800 3800
Wire Wire Line
	6100 5900 5800 5900
Wire Wire Line
	5800 5900 5800 5800
Wire Wire Line
	5800 5400 5800 5300
Wire Wire Line
	6100 6200 6000 6200
Wire Wire Line
	6000 6100 6000 6300
Wire Wire Line
	6100 6100 6000 6100
Connection ~ 6000 6200
Wire Wire Line
	6000 6900 6000 6800
Wire Wire Line
	6100 6000 5500 6000
Wire Wire Line
	5500 6000 5500 5800
Wire Wire Line
	5200 5200 5500 5200
Wire Wire Line
	5500 5200 5500 5400
Connection ~ 5200 3900
Wire Wire Line
	8200 1200 7400 1200
Connection ~ 7400 1200
Wire Wire Line
	8200 1300 7700 1300
Wire Wire Line
	7700 1300 7700 2400
Wire Wire Line
	7700 2400 7200 2400
Wire Wire Line
	8800 4900 8800 4800
Wire Wire Line
	3700 4700 8500 4700
Wire Wire Line
	8500 4200 8500 6300
Connection ~ 8800 4200
Wire Wire Line
	4800 4100 5600 4100
Connection ~ 4800 3300
Wire Wire Line
	2200 7100 2300 7100
Wire Wire Line
	2300 7100 2300 7000
Wire Wire Line
	2300 7000 3700 7000
Wire Wire Line
	3700 7000 3700 7100
Wire Wire Line
	3700 7100 3800 7100
Wire Wire Line
	2400 7100 3500 7100
Connection ~ 3500 7100
Wire Wire Line
	3000 7200 3000 7100
Connection ~ 3000 7100
Wire Wire Line
	2700 7200 2700 7100
Connection ~ 2700 7100
Wire Wire Line
	2400 7200 2400 7100
Wire Wire Line
	2400 7600 2400 7700
Connection ~ 2400 7700
Wire Wire Line
	2700 7600 2700 7700
Connection ~ 2700 7700
Wire Wire Line
	3000 7600 3000 7700
Connection ~ 3000 7700
Wire Wire Line
	5500 1800 5500 800 
Wire Wire Line
	5500 800  1900 800 
Wire Wire Line
	1700 1600 2000 1600
Wire Wire Line
	2000 1400 1900 1400
Wire Wire Line
	1900 1400 1900 800 
Connection ~ 3600 800 
Wire Wire Line
	7500 3200 7700 3200
Wire Wire Line
	7700 3200 7700 2800
Wire Wire Line
	7900 2650 7900 2900
Wire Wire Line
	7700 2800 7900 2800
Connection ~ 7900 2800
Wire Wire Line
	5500 3300 4800 3300
Wire Wire Line
	8400 6100 8300 6100
Connection ~ 8400 5200
Wire Wire Line
	8500 6300 8300 6300
Wire Wire Line
	8600 6200 8300 6200
Connection ~ 8600 5600
Text Label 1150 7100 0    50   ~ 0
BAT+
Text Label 1700 6200 0    50   ~ 0
CANH
Text Label 1700 6300 0    50   ~ 0
CANL
$Comp
L C_VERT C7
U 1 1
P 3300 7400
F 0 "C7" H 3320 7490 50  0000 L CNN
F 1 ".1uF" H 3320 7310 50  0000 L CNN
F 2 "bus_beaglebone:Capacitor3MMDiscRM2.5" H 3338 7250 30  0001 C CNN
F 3 "" H 3300 7400 60  0000 C CNN
	1    3300 7400
	1    0    0    -1  
$EndComp
Wire Wire Line
	3300 7200 3300 7100
Connection ~ 3300 7100
Wire Wire Line
	3300 7600 3300 7700
Connection ~ 3300 7700
$Comp
L BBB_P9_HEADER N10
U 1 1
P 10000 4350
F 0 "N10" H 10450 6600 50  0000 C CNN
F 1 "BBB_P9_HEADER" H 10050 6600 50  0000 C CNN
F 2 "bus_beaglebone:Pin_Header_Straight_2x23" H 10000 5250 60  0001 C CNN
F 3 "" H 10000 5250 60  0000 C CNN
	1    10000 4350
	1    0    0    -1  
$EndComp
Wire Wire Line
	9300 2600 8950 2600
Connection ~ 8950 2600
Wire Wire Line
	9300 2200 9100 2200
Wire Wire Line
	9100 2200 9100 2400
Wire Wire Line
	9100 2300 9300 2300
$Comp
L GND #PWR026
U 1 1
P 9100 2400
F 0 "#PWR026" H 9100 2400 30  0001 C CNN
F 1 "GND" H 9100 2330 30  0001 C CNN
F 2 "" H 9100 2400 60  0000 C CNN
F 3 "" H 9100 2400 60  0000 C CNN
	1    9100 2400
	1    0    0    -1  
$EndComp
Connection ~ 9100 2300
$Comp
L GND #PWR027
U 1 1
P 8800 4900
F 0 "#PWR027" H 8800 4900 30  0001 C CNN
F 1 "GND" H 8800 4830 30  0001 C CNN
F 2 "" H 8800 4900 60  0000 C CNN
F 3 "" H 8800 4900 60  0000 C CNN
	1    8800 4900
	1    0    0    -1  
$EndComp
$Comp
L +5V #PWR028
U 1 1
P 8800 3075
F 0 "#PWR028" H 8800 3165 20  0001 C CNN
F 1 "+5V" H 8790 3190 50  0000 C CNN
F 2 "" H 8800 3075 60  0000 C CNN
F 3 "" H 8800 3075 60  0000 C CNN
	1    8800 3075
	1    0    0    -1  
$EndComp
Wire Wire Line
	8800 3150 8800 3075
NoConn ~ 9300 2800
NoConn ~ 9300 2900
NoConn ~ 9300 3000
NoConn ~ 9300 3100
NoConn ~ 9300 3200
NoConn ~ 9300 3300
NoConn ~ 9300 3400
NoConn ~ 9300 3500
NoConn ~ 9300 3600
NoConn ~ 9300 3700
NoConn ~ 9300 3800
NoConn ~ 9300 3900
NoConn ~ 9300 4400
NoConn ~ 9300 4500
NoConn ~ 9300 5300
NoConn ~ 9300 5100
NoConn ~ 9300 5000
NoConn ~ 9300 4900
NoConn ~ 9300 4800
NoConn ~ 9300 4700
NoConn ~ 9300 4600
Wire Wire Line
	8500 6500 8500 6400
Wire Wire Line
	8300 6400 9300 6400
Connection ~ 5200 3000
Wire Wire Line
	8800 3550 8800 4400
Connection ~ 8500 4700
NoConn ~ 9300 5400
NoConn ~ 9300 5500
NoConn ~ 9300 5600
NoConn ~ 9300 5700
NoConn ~ 9300 5800
NoConn ~ 9300 5900
NoConn ~ 9300 6000
NoConn ~ 9300 6100
NoConn ~ 9300 6200
NoConn ~ 9300 6300
Wire Wire Line
	9200 6700 9300 6700
Wire Wire Line
	9200 6400 9200 6700
Wire Wire Line
	9300 6600 9200 6600
Connection ~ 9200 6600
Wire Wire Line
	9300 6500 9200 6500
Connection ~ 9200 6500
Connection ~ 9200 6400
Connection ~ 8500 6400
Wire Wire Line
	4700 2300 4700 4900
Connection ~ 4700 2300
Wire Wire Line
	4700 4900 6400 4900
Wire Wire Line
	1300 3200 4400 3200
Wire Wire Line
	2300 3300 2300 3000
Wire Wire Line
	1800 3100 1800 3000
Wire Wire Line
	7900 3300 7900 3500
$Comp
L R_VERT R2
U 1 1
P 4400 2800
F 0 "R2" H 4470 2850 50  0000 L CNN
F 1 "22K" H 4470 2750 50  0000 L CNN
F 2 "bus_beaglebone:Resistor_Horizontal__400" H 4400 2850 60  0001 C CNN
F 3 "" H 4400 2850 60  0000 C CNN
	1    4400 2800
	1    0    0    -1  
$EndComp
$Comp
L R_VERT R7
U 1 1
P 7500 5300
F 0 "R7" H 7570 5350 50  0000 L CNN
F 1 "22K" H 7570 5250 50  0000 L CNN
F 2 "bus_beaglebone:Resistor_Horizontal__400" H 7500 5350 60  0001 C CNN
F 3 "" H 7500 5350 60  0000 C CNN
	1    7500 5300
	1    0    0    -1  
$EndComp
$Comp
L GND #PWR029
U 1 1
P 7900 4000
F 0 "#PWR029" H 7900 4000 30  0001 C CNN
F 1 "GND" H 7900 3930 30  0001 C CNN
F 2 "" H 7900 4000 60  0000 C CNN
F 3 "" H 7900 4000 60  0000 C CNN
	1    7900 4000
	1    0    0    -1  
$EndComp
Wire Wire Line
	7900 4000 7900 3900
$Comp
L R_VERT_SIP5 R1
U 1 1
P 1800 2800
F 0 "R1" H 1845 2870 50  0000 L CNN
F 1 "22K_SIP5" H 1845 2770 50  0000 L CNN
F 2 "bus_beaglebone:Pin_Header_Straight_1x05" H 1800 2800 50  0001 C CNN
F 3 "" H 1800 2800 50  0000 C CNN
	1    1800 2800
	1    0    0    -1  
$EndComp
$Comp
L R_VERT_SIP5 R1
U 2 1
P 2300 2800
F 0 "R1" H 2345 2870 50  0000 L CNN
F 1 "22K_SIP5" H 2345 2770 50  0000 L CNN
F 2 "bus_beaglebone:Pin_Header_Straight_1x05" H 2300 2800 50  0001 C CNN
F 3 "" H 2300 2800 50  0000 C CNN
	2    2300 2800
	1    0    0    -1  
$EndComp
$Comp
L R_VERT_SIP5 R1
U 3 1
P 7900 3100
F 0 "R1" H 7945 3170 50  0000 L CNN
F 1 "22K_SIP5" H 7945 3070 50  0000 L CNN
F 2 "bus_beaglebone:Pin_Header_Straight_1x05" H 7900 3100 50  0001 C CNN
F 3 "" H 7900 3100 50  0000 C CNN
	3    7900 3100
	1    0    0    -1  
$EndComp
$Comp
L R_VERT_SIP5 R1
U 4 1
P 8800 3350
F 0 "R1" H 8845 3420 50  0000 L CNN
F 1 "22K_SIP5" H 8845 3320 50  0000 L CNN
F 2 "bus_beaglebone:Pin_Header_Straight_1x05" H 8800 3350 50  0001 C CNN
F 3 "" H 8800 3350 50  0000 C CNN
	4    8800 3350
	1    0    0    -1  
$EndComp
$Comp
L R_VERT_SIP5_ALT R8
U 1 1
P 3800 3600
F 0 "R8" H 3845 3670 50  0000 L CNN
F 1 "33K_SIP5" H 3845 3570 50  0000 L CNN
F 2 "bus_beaglebone:Pin_Header_Straight_1x05" H 3800 3600 50  0001 C CNN
F 3 "" H 3800 3600 50  0000 C CNN
	1    3800 3600
	1    0    0    -1  
$EndComp
$Comp
L R_VERT_SIP5_ALT R8
U 2 1
P 7500 5900
F 0 "R8" H 7545 5970 50  0000 L CNN
F 1 "33K_SIP5" H 7545 5870 50  0000 L CNN
F 2 "bus_beaglebone:Pin_Header_Straight_1x05" H 7500 5900 50  0001 C CNN
F 3 "" H 7500 5900 50  0000 C CNN
	2    7500 5900
	1    0    0    -1  
$EndComp
$Comp
L R_VERT_SIP5_ALT R8
U 3 1
P 7900 3700
F 0 "R8" H 7945 3770 50  0000 L CNN
F 1 "33K_SIP5" H 7945 3670 50  0000 L CNN
F 2 "bus_beaglebone:Pin_Header_Straight_1x05" H 7900 3700 50  0001 C CNN
F 3 "" H 7900 3700 50  0000 C CNN
	3    7900 3700
	1    0    0    -1  
$EndComp
$Comp
L R_VERT_SIP5_ALT R8
U 4 1
P 8800 4600
F 0 "R8" H 8845 4670 50  0000 L CNN
F 1 "33K_SIP5" H 8845 4570 50  0000 L CNN
F 2 "bus_beaglebone:Pin_Header_Straight_1x05" H 8800 4600 50  0001 C CNN
F 3 "" H 8800 4600 50  0000 C CNN
	4    8800 4600
	1    0    0    -1  
$EndComp
Wire Wire Line
	5600 2800 4900 2800
Wire Wire Line
	4900 2800 4900 5800
Wire Wire Line
	4900 5800 2200 5800
Wire Wire Line
	2200 5800 2200 6100
Wire Wire Line
	3800 3400 3800 3200
Connection ~ 3800 3200
Wire Wire Line
	4400 3200 4400 3000
$Comp
L MCP7940 U4
U 1 1
P 1700 3950
F 0 "U4" H 1700 4400 50  0000 C CNN
F 1 "MCP7940" H 1700 3500 50  0000 C CNN
F 2 "bus_beaglebone:DIP-8__300" H 1700 3950 60  0001 C CNN
F 3 "" H 1700 3950 60  0000 C CNN
	1    1700 3950
	-1   0    0    -1  
$EndComp
Wire Wire Line
	2300 3600 2100 3600
$Comp
L BATTERY BAT1
U 1 1
P 3000 4550
F 0 "BAT1" H 3100 4650 50  0000 C CNN
F 1 "CR-2032/VCN" H 2600 4400 50  0000 C CNN
F 2 "bus_beaglebone:10MM_BATTERY" H 3000 4550 60  0001 C CNN
F 3 "" H 3000 4550 60  0000 C CNN
	1    3000 4550
	1    0    0    -1  
$EndComp
Wire Wire Line
	3700 3300 2900 3300
Wire Wire Line
	2900 3300 2900 3000
Connection ~ 3700 4700
Wire Wire Line
	2700 3500 2300 3500
Wire Wire Line
	2300 3500 2300 3600
Wire Wire Line
	2100 3700 3400 3700
Wire Wire Line
	3400 3700 3400 3500
Wire Wire Line
	3400 3500 3300 3500
Wire Wire Line
	2100 3800 3000 3800
Wire Wire Line
	3000 3800 3000 4300
$Comp
L GND #PWR030
U 1 1
P 3000 4900
F 0 "#PWR030" H 3000 4900 30  0001 C CNN
F 1 "GND" H 3000 4830 30  0001 C CNN
F 2 "" H 3000 4900 60  0000 C CNN
F 3 "" H 3000 4900 60  0000 C CNN
	1    3000 4900
	1    0    0    -1  
$EndComp
Wire Wire Line
	3000 4800 3000 4900
$Comp
L GND #PWR031
U 1 1
P 2200 4500
F 0 "#PWR031" H 2200 4500 30  0001 C CNN
F 1 "GND" H 2200 4430 30  0001 C CNN
F 2 "" H 2200 4500 60  0000 C CNN
F 3 "" H 2200 4500 60  0000 C CNN
	1    2200 4500
	1    0    0    -1  
$EndComp
Wire Wire Line
	2100 3900 2200 3900
Wire Wire Line
	2200 3400 2200 4500
NoConn ~ 2100 4200
Wire Wire Line
	2100 4300 2500 4300
Wire Wire Line
	2500 4300 2500 4200
Wire Wire Line
	9300 4100 8300 4100
Wire Wire Line
	8300 4100 8300 4600
Wire Wire Line
	8300 4600 3400 4600
Wire Wire Line
	3400 4600 3400 4000
Wire Wire Line
	3400 4000 2100 4000
Wire Wire Line
	2100 4100 2300 4100
Wire Wire Line
	2300 4100 2300 3900
Wire Wire Line
	2300 3900 3500 3900
Wire Wire Line
	3500 3900 3500 4500
Wire Wire Line
	3500 4500 8200 4500
Wire Wire Line
	8200 4500 8200 4000
Wire Wire Line
	8200 4000 9300 4000
Text Notes 2550 4900 0    50   ~ 0
3V Lithium\n>100mAH
Wire Wire Line
	9200 2500 9300 2500
Wire Wire Line
	9200 2100 9200 2500
Wire Wire Line
	9300 2400 9200 2400
Connection ~ 9200 2400
$Comp
L R_VERT R9
U 1 1
P 7400 4200
F 0 "R9" H 7470 4250 50  0000 L CNN
F 1 "4K7" H 7470 4150 50  0000 L CNN
F 2 "bus_beaglebone:Resistor_Horizontal__400" H 7400 4250 60  0001 C CNN
F 3 "" H 7400 4250 60  0000 C CNN
	1    7400 4200
	1    0    0    -1  
$EndComp
$Comp
L R_VERT R10
U 1 1
P 7700 4200
F 0 "R10" H 7770 4250 50  0000 L CNN
F 1 "4K7" H 7770 4150 50  0000 L CNN
F 2 "bus_beaglebone:Resistor_Horizontal__400" H 7700 4250 60  0001 C CNN
F 3 "" H 7700 4250 60  0000 C CNN
	1    7700 4200
	1    0    0    -1  
$EndComp
Wire Wire Line
	7700 4400 7700 4500
Connection ~ 7700 4500
Wire Wire Line
	7400 4400 7400 4600
Connection ~ 7400 4600
Wire Wire Line
	7700 4000 7700 3900
Wire Wire Line
	7700 3900 7400 3900
Wire Wire Line
	7400 3800 7400 4000
Connection ~ 7400 3900
$Comp
L +3.3V #PWR032
U 1 1
P 7400 3800
F 0 "#PWR032" H 7400 3760 30  0001 C CNN
F 1 "+3.3V" H 7400 3925 50  0000 C CNN
F 2 "" H 7400 3800 60  0000 C CNN
F 3 "" H 7400 3800 60  0000 C CNN
	1    7400 3800
	1    0    0    -1  
$EndComp
$Comp
L +3.3V #PWR033
U 1 1
P 9200 2100
F 0 "#PWR033" H 9200 2060 30  0001 C CNN
F 1 "+3.3V" H 9200 2225 50  0000 C CNN
F 2 "" H 9200 2100 60  0000 C CNN
F 3 "" H 9200 2100 60  0000 C CNN
	1    9200 2100
	1    0    0    -1  
$EndComp
$Comp
L +3.3V #PWR034
U 1 1
P 2500 4200
F 0 "#PWR034" H 2500 4160 30  0001 C CNN
F 1 "+3.3V" H 2500 4325 50  0000 C CNN
F 2 "" H 2500 4200 60  0000 C CNN
F 3 "" H 2500 4200 60  0000 C CNN
	1    2500 4200
	1    0    0    -1  
$EndComp
Text Notes 1450 4500 0    50   ~ 0
Real Time Clock
$Comp
L RTC_CRYSTAL X2
U 1 1
P 3000 3500
F 0 "X2" H 3300 3400 50  0000 C CNN
F 1 "32.768KHz" H 2550 3400 50  0000 C CNN
F 2 "bus_beaglebone:RTC_CRYSTAL" H 3000 3500 60  0001 C CNN
F 3 "" H 3000 3500 60  0000 C CNN
	1    3000 3500
	1    0    0    -1  
$EndComp
Text Label 2050 7700 0    50   ~ 0
GND
Wire Wire Line
	3700 5000 1600 5000
Wire Wire Line
	1600 5000 1600 4800
Wire Wire Line
	1600 4800 1300 4800
Wire Wire Line
	2700 3400 2200 3400
Connection ~ 2200 3900
$Comp
L GND #PWR035
U 1 1
P 3500 3500
F 0 "#PWR035" H 3500 3500 30  0001 C CNN
F 1 "GND" H 3500 3430 30  0001 C CNN
F 2 "" H 3500 3500 60  0000 C CNN
F 3 "" H 3500 3500 60  0000 C CNN
	1    3500 3500
	1    0    0    -1  
$EndComp
Wire Wire Line
	3300 3400 3500 3400
Wire Wire Line
	3500 3400 3500 3500
Wire Wire Line
	9900 800  10000 800 
Wire Wire Line
	9900 1200 10000 1200
Connection ~ 9900 1200
Wire Wire Line
	9900 1600 10000 1600
Connection ~ 9900 1600
$Comp
L GND #PWR036
U 1 1
P 9900 1700
F 0 "#PWR036" H 9900 1700 30  0001 C CNN
F 1 "GND" H 9900 1630 30  0001 C CNN
F 2 "" H 9900 1700 60  0000 C CNN
F 3 "" H 9900 1700 60  0000 C CNN
	1    9900 1700
	1    0    0    -1  
$EndComp
$Comp
L KEY N11
U 1 1
P 10300 800
F 0 "N11" H 10300 950 50  0000 C CNN
F 1 "KEY" H 10300 650 50  0000 C CNN
F 2 "bus_beaglebone:Pin_Header_Straight_1x01" H 10300 800 60  0001 C CNN
F 3 "" H 10300 800 60  0000 C CNN
	1    10300 800 
	1    0    0    -1  
$EndComp
$Comp
L KEY N12
U 1 1
P 10300 1200
F 0 "N12" H 10300 1350 50  0000 C CNN
F 1 "KEY" H 10300 1050 50  0000 C CNN
F 2 "bus_beaglebone:Pin_Header_Straight_1x01" H 10300 1200 60  0001 C CNN
F 3 "" H 10300 1200 60  0000 C CNN
	1    10300 1200
	1    0    0    -1  
$EndComp
$Comp
L KEY N13
U 1 1
P 10300 1600
F 0 "N13" H 10300 1750 50  0000 C CNN
F 1 "KEY" H 10300 1450 50  0000 C CNN
F 2 "bus_beaglebone:Pin_Header_Straight_1x01" H 10300 1600 60  0001 C CNN
F 3 "" H 10300 1600 60  0000 C CNN
	1    10300 1600
	1    0    0    -1  
$EndComp
Wire Wire Line
	9900 800  9900 1700
$EndSCHEMATC
